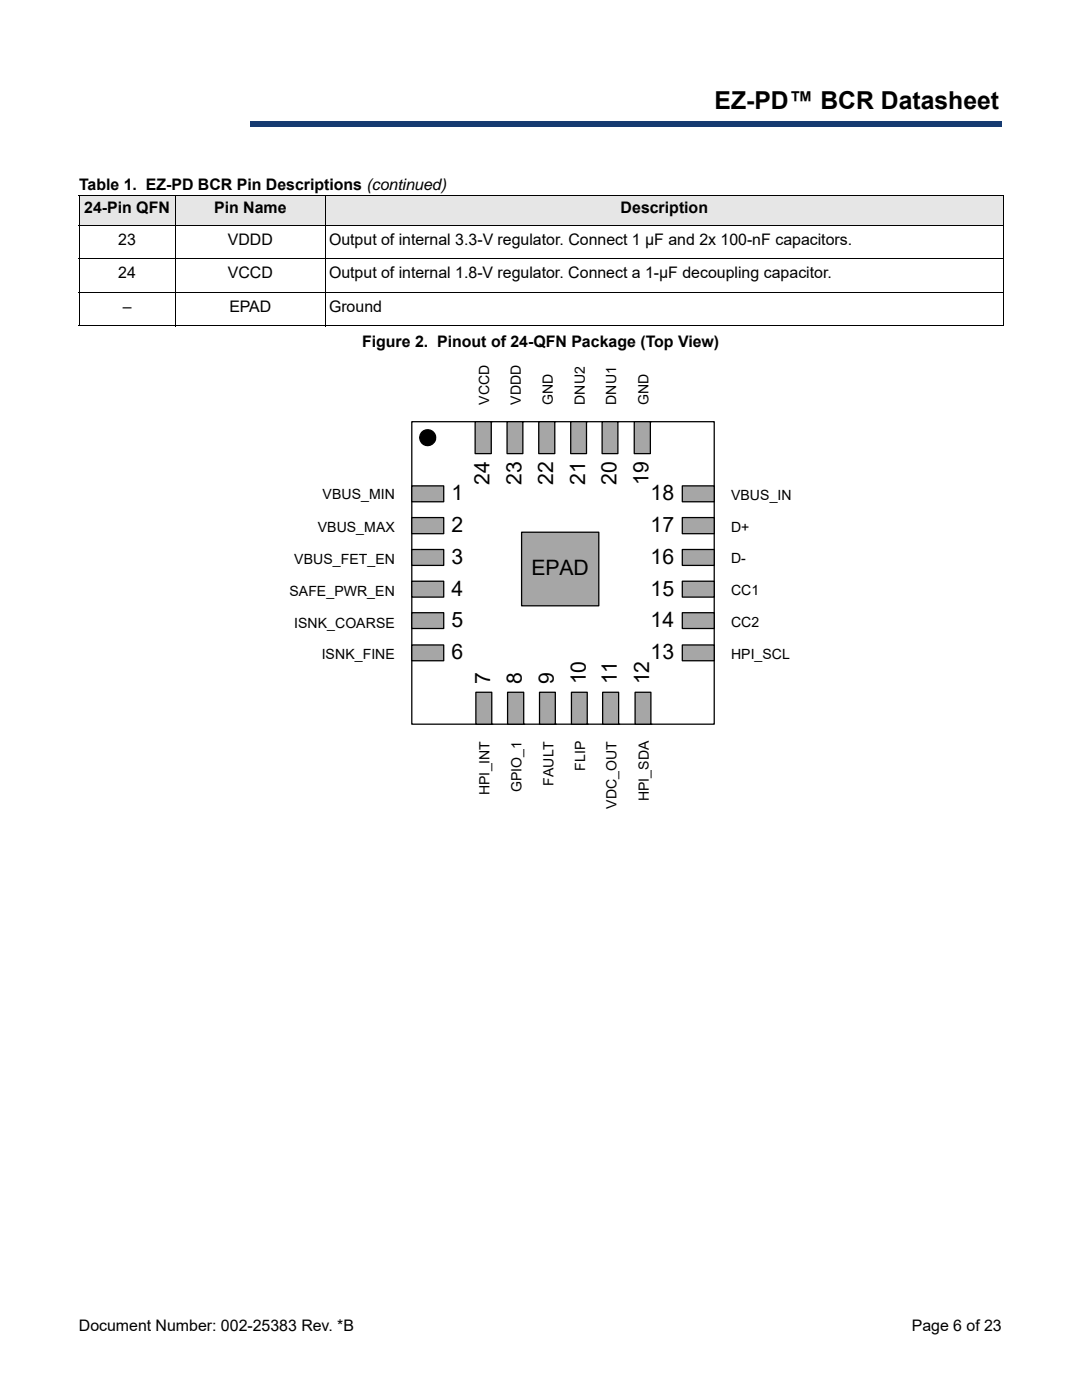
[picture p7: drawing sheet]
<svg xmlns="http://www.w3.org/2000/svg" width="216mm" height="279mm" viewBox="0 0 216 279" stroke-linecap="round" stroke-linejoin="round" font-family="sans-serif">
<path d="M50 24.3h149.8v1h-149.8z" fill="#163b71"/>
<path d="M50 24.3h149.9" fill="none" stroke="#163b71" stroke-width=".2"/>
<path d="M199.7 24.3h.2v1h-.2z" fill="#163b71"/>
<path d="M49.9 25.3h149.9" fill="none" stroke="#163b71" stroke-width=".2"/>
<path d="M49.9 24.3h.2v1h-.2z" fill="#163b71"/>
<g fill="#fff">
<path d="M15.8 44.9h19.2v6.7h-19.2z"/>
<path d="M35 44.9h29.9v6.7h-29.9z"/>
<path d="M64.9 44.9h135.3v6.7h-135.3z"/>
<path d="M15.8 51.6h19.2v6.8h-19.2z"/>
<path d="M35 51.6h29.9v6.8h-29.9z"/>
<path d="M64.9 51.6h135.3v6.8h-135.3z"/>
<path d="M15.8 58.4h19.2v6.6h-19.2z"/>
<path d="M35 58.4h29.9v6.6h-29.9z"/>
<path d="M64.9 58.4h135.3v6.6h-135.3z"/>
</g>
<g fill="#e6e6e6">
<path d="M15.8 38.9h19.2v6h-19.2z"/>
<path d="M35 38.9h29.9v6h-29.9z"/>
<path d="M64.9 38.9h135.3v6h-135.3z"/>
</g>
<path d="M15.7 38.9h184.6M15.8 39v26M35 38.9v26.2M64.9 38.9v26.2M200.2 39v26M15.7 44.9h184.6M15.7 51.6h184.6M15.7 58.4h184.6M15.7 65h184.6" fill="none" stroke="#000" stroke-width=".2"/>
<g fill="#fff">
<path d="M56 71h103.7v91.9h-103.7z"/>
<path d="M82.2 84.2h60.3v60.3h-60.3z"/>
</g>
<g fill="none" stroke="#000" stroke-width=".25">
<path d="M82.2 84.2h60.3v60.3h-60.3z"/>
<circle cx="85.3" cy="87.3" r="1.58"/>
</g>
<circle cx="85.3" cy="87.3" r="1.58" fill="#000"/>
<path d="M82.2 97h6.3v3.1h-6.3z" fill="#a6a6a6"/>
<path d="M82.2 97h6.3v3.1h-6.3z" fill="none" stroke="#000" stroke-width=".25"/>
<path d="M82.2 103.3h6.3v3.2h-6.3z" fill="#a6a6a6"/>
<path d="M82.2 103.3h6.3v3.2h-6.3z" fill="none" stroke="#000" stroke-width=".25"/>
<path d="M82.2 109.7h6.3v3.1h-6.3z" fill="#a6a6a6"/>
<path d="M82.2 109.7h6.3v3.1h-6.3z" fill="none" stroke="#000" stroke-width=".25"/>
<path d="M82.2 116h6.3v3.2h-6.3z" fill="#a6a6a6"/>
<path d="M82.2 116h6.3v3.2h-6.3z" fill="none" stroke="#000" stroke-width=".25"/>
<path d="M82.2 122.3h6.3v3.1h-6.3z" fill="#a6a6a6"/>
<path d="M82.2 122.3h6.3v3.1h-6.3z" fill="none" stroke="#000" stroke-width=".25"/>
<path d="M82.2 128.7h6.3v3.2h-6.3z" fill="#a6a6a6"/>
<path d="M82.2 128.7h6.3v3.2h-6.3z" fill="none" stroke="#000" stroke-width=".25"/>
<path d="M95 138.2h3.1v6.3h-3.1z" fill="#a6a6a6"/>
<path d="M95 138.2h3.1v6.3h-3.1zM98.1 144.5h.1" fill="none" stroke="#000" stroke-width=".25"/>
<path d="M101.3 138.2h3.2v6.3h-3.2z" fill="#a6a6a6"/>
<path d="M101.3 138.2h3.2v6.3h-3.2zM104.5 144.5h.1" fill="none" stroke="#000" stroke-width=".25"/>
<path d="M107.7 138.2h3.1v6.3h-3.1z" fill="#a6a6a6"/>
<path d="M107.7 138.2h3.1v6.3h-3.1zM110.8 144.5h.1" fill="none" stroke="#000" stroke-width=".25"/>
<path d="M114 138.2h3.2v6.3h-3.2z" fill="#a6a6a6"/>
<path d="M114 138.2h3.2v6.3h-3.2zM117.2 144.5h.1" fill="none" stroke="#000" stroke-width=".25"/>
<path d="M120.2 138.2h3.2v6.3h-3.2z" fill="#a6a6a6"/>
<path d="M120.2 138.2h3.2v6.3h-3.2zM123.4 144.5h.1" fill="none" stroke="#000" stroke-width=".25"/>
<path d="M126.7 138.2h3.2v6.3h-3.2z" fill="#a6a6a6"/>
<path d="M126.7 138.2h3.2v6.3h-3.2zM129.9 144.5h.1" fill="none" stroke="#000" stroke-width=".25"/>
<path d="M136.1 97h6.4v3.1h-6.4z" fill="#a6a6a6"/>
<path d="M136.1 97h6.4v3.1h-6.4z" fill="none" stroke="#000" stroke-width=".25"/>
<path d="M136.1 103.3h6.4v3.2h-6.4z" fill="#a6a6a6"/>
<path d="M136.1 103.3h6.4v3.2h-6.4z" fill="none" stroke="#000" stroke-width=".25"/>
<path d="M136.1 109.7h6.4v3.1h-6.4z" fill="#a6a6a6"/>
<path d="M136.1 109.7h6.4v3.1h-6.4z" fill="none" stroke="#000" stroke-width=".25"/>
<path d="M136.1 116h6.4v3.2h-6.4z" fill="#a6a6a6"/>
<path d="M136.1 116h6.4v3.2h-6.4z" fill="none" stroke="#000" stroke-width=".25"/>
<path d="M136.1 122.3h6.4v3.1h-6.4z" fill="#a6a6a6"/>
<path d="M136.1 122.3h6.4v3.1h-6.4z" fill="none" stroke="#000" stroke-width=".25"/>
<path d="M136.1 128.7h6.4v3.2h-6.4z" fill="#a6a6a6"/>
<path d="M136.1 128.7h6.4v3.2h-6.4z" fill="none" stroke="#000" stroke-width=".25"/>
<path d="M94.8 84.2h3.2v6.3h-3.2z" fill="#a6a6a6"/>
<path d="M94.8 84.2h3.2v6.3h-3.2zM98 84.2h.1" fill="none" stroke="#000" stroke-width=".25"/>
<path d="M101.2 84.2h3.1v6.3h-3.1z" fill="#a6a6a6"/>
<path d="M101.2 84.2h3.1v6.3h-3.1zM104.3 84.2h.1" fill="none" stroke="#000" stroke-width=".25"/>
<path d="M107.5 84.2h3.2v6.3h-3.2z" fill="#a6a6a6"/>
<path d="M107.5 84.2h3.2v6.3h-3.2zM110.7 84.2h.1" fill="none" stroke="#000" stroke-width=".25"/>
<path d="M113.9 84.2h3.1v6.3h-3.1z" fill="#a6a6a6"/>
<path d="M113.9 84.2h3.1v6.3h-3.1zM117 84.2h.1" fill="none" stroke="#000" stroke-width=".25"/>
<path d="M120.1 84.2h3.2v6.3h-3.2z" fill="#a6a6a6"/>
<path d="M120.1 84.2h3.2v6.3h-3.2zM123.3 84.2h.1" fill="none" stroke="#000" stroke-width=".25"/>
<path d="M126.6 84.2h3.2v6.3h-3.2z" fill="#a6a6a6"/>
<path d="M126.6 84.2h3.2v6.3h-3.2zM129.8 84.2h.1" fill="none" stroke="#000" stroke-width=".25"/>
<path d="M104.1 106.2h15.4v14.7h-15.4z" fill="#a6a6a6"/>
<path d="M104.1 106.2h15.4v14.7h-15.4z" fill="none" stroke="#000" stroke-width=".25"/>
<text font-size="4.9" x="142.6" y="21.7">EZ-PD™ BCR Datasheet</text>
<g font-size="4.2">
<text x="90.1" y="99.8">1</text>
<text x="97.7" y="96.8" transform="rotate(-90 97.7 96.8)">24</text>
<text x="104" y="96.8" transform="rotate(-90 104 96.8)">23</text>
<text x="110.4" y="96.8" transform="rotate(-90 110.4 96.8)">22</text>
<text x="116.7" y="96.8" transform="rotate(-90 116.7 96.8)">21</text>
<text x="123" y="96.8" transform="rotate(-90 123 96.8)">20</text>
<text x="129.4" y="96.8" transform="rotate(-90 129.4 96.8)">19</text>
<text x="129.8" y="99.8">18</text>
<text x="90.1" y="106.2">2</text>
<text x="129.8" y="106.2">17</text>
<text x="90.1" y="112.5">3</text>
<text x="129.8" y="112.5">16</text>
<text x="90.1" y="118.9">4</text>
<text x="106" y="114.8">EPAD</text>
<text x="129.8" y="118.9">15</text>
<text x="90.1" y="125.1">5</text>
<text x="129.8" y="125.1">14</text>
<text x="90.1" y="131.6">6</text>
<text x="129.8" y="131.6">13</text>
<text x="97.8" y="136.6" transform="rotate(-90 97.8 136.6)">7</text>
<text x="104.1" y="136.6" transform="rotate(-90 104.1 136.6)">8</text>
<text x="110.5" y="136.6" transform="rotate(-90 110.5 136.6)">9</text>
<text x="116.9" y="136.6" transform="rotate(-90 116.9 136.6)">10</text>
<text x="123.1" y="136.6" transform="rotate(-90 123.1 136.6)">11</text>
<text x="129.6" y="136.6" transform="rotate(-90 129.6 136.6)">12</text>
</g>
<g font-size="3.2">
<text x="15.8" y="37.9">Table 1. EZ-PD BCR Pin Descriptions (continued)</text>
<text x="16.8" y="42.5">24-Pin QFN</text>
<text x="42.7" y="42.5">Pin Name</text>
<text x="123.8" y="42.5">Description</text>
<text x="23.6" y="48.8">23</text>
<text x="45.5" y="48.8">VDDD</text>
<text x="65.7" y="48.8">Output of internal 3.3-V regulator. Connect 1 µF and 2x 100-nF capacitors.</text>
<text x="23.6" y="55.5">24</text>
<text x="45.5" y="55.5">VCCD</text>
<text x="65.7" y="55.5">Output of internal 1.8-V regulator. Connect a 1-µF decoupling capacitor.</text>
<text x="24.5" y="62.2">–</text>
<text x="45.8" y="62.2">EPAD</text>
<text x="65.7" y="62.2">Ground</text>
<text x="72.2" y="69.3">Figure 2. Pinout of 24-QFN Package (Top View)</text>
<text x="15.7" y="265.6">Document Number: 002-25383 Rev. *B</text>
<text x="181.9" y="265.6">Page 6 of 23</text>
</g>
<g font-size="2.8">
<text x="97.6" y="80.8" transform="rotate(-90 97.6 80.8)">VCCD</text>
<text x="103.9" y="80.8" transform="rotate(-90 103.9 80.8)">VDDD</text>
<text x="110.3" y="80.8" transform="rotate(-90 110.3 80.8)">GND</text>
<text x="116.7" y="80.8" transform="rotate(-90 116.7 80.8)">DNU2</text>
<text x="122.9" y="80.8" transform="rotate(-90 122.9 80.8)">DNU1</text>
<text x="129.4" y="80.8" transform="rotate(-90 129.4 80.8)">GND</text>
<text x="64.4" y="99.7">VBUS_MIN</text>
<text x="145.9" y="99.7">VBUS_IN</text>
<text x="63.4" y="106.2">VBUS_MAX</text>
<text x="145.9" y="106.1">D+</text>
<text x="58.7" y="112.5">VBUS_FET_EN</text>
<text x="145.9" y="112.4">D-</text>
<text x="57.7" y="118.9">SAFE_PWR_EN</text>
<text x="145.9" y="118.8">CC1</text>
<text x="58.7" y="125.2">ISNK_COARSE</text>
<text x="145.9" y="125.1">CC2</text>
<text x="64.2" y="131.5">ISNK_FINE</text>
<text x="145.9" y="131.5">HPI_SCL</text>
<text x="116.8" y="153.8" transform="rotate(-90 116.8 153.8)">FLIP</text>
<text x="97.7" y="158.7" transform="rotate(-90 97.7 158.7)">HPI_INT</text>
<text x="104.1" y="158.1" transform="rotate(-90 104.1 158.1)">GPIO_1</text>
<text x="110.4" y="156.8" transform="rotate(-90 110.4 156.8)">FAULT</text>
<text x="123" y="161.4" transform="rotate(-90 123 161.4)">VDC_OUT</text>
<text x="129.5" y="159.9" transform="rotate(-90 129.5 159.9)">HPI_SDA</text>
</g>
</svg>
